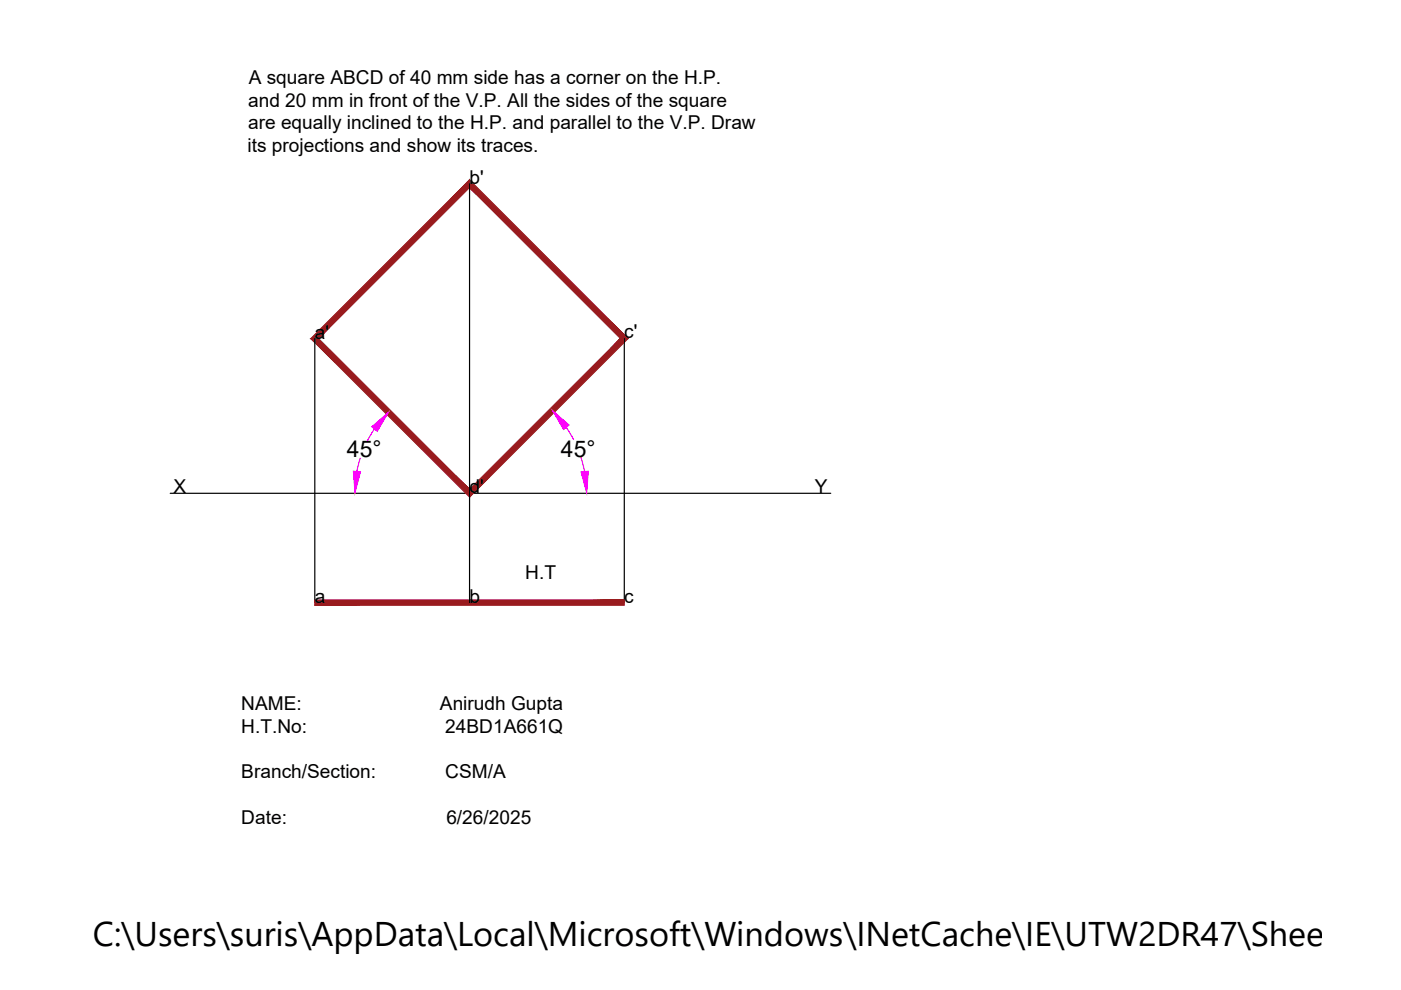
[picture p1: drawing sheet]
<svg xmlns="http://www.w3.org/2000/svg" width="297mm" height="210mm" viewBox="0 0 297 210" stroke-linecap="round" stroke-linejoin="round" font-family="sans-serif">
<!-- layer: 0 -->
<path d="M99.6 39v88.8M66.7 71.8v56M132.4 71.8v56M36.1 104.6h140" fill="none" stroke="#000" stroke-width=".25"/>
<g fill="#991b1e" stroke="#991b1e" stroke-width=".21">
<path d="M99.6 103.7v1.7l31.9-33.6zM131.5 71.8h1.7l-33.6 33.6zM99.6 39.8l31.9 32h1.7zM99.6 38.1l33.6 33.7-33.6-32zM99.6 38.1l-32.1 33.7 32.1-32zM99.6 38.1l-32.1 33.7h-1.6zM65.9 71.8l33.7 31.9-32.1-31.9zM65.9 71.8l33.7 31.9v1.7z"/>
<path d="M66.7 127.2v1.1l65.7-1.1zM66.7 128.3l65.7-1.1v1.1z"/>
</g>
<path d="M76.4 97.1l-.7 2.8M79.4 91l-1.5 2.4M120 90.6l1.6 2.6M123.2 96.9l.7 3.1" fill="none" stroke="#f0f" stroke-width=".25"/>
<g fill="#f0f" stroke="#f0f" stroke-width=".21">
<path d="M123.2 100l1.5-.1-.3 4.7z"/>
<path d="M117.1 87l3.6 3.1-1.2 1z"/>
<path d="M78.8 90.5l3.6-3.1-2.4 4.1z"/>
<path d="M74.9 99.9l1.5 .1-1.1 4.6z"/>
</g>
<text font-size="7.3" x="19.7" y="200.6">C:\Users\suris\AppData\Local\Microsoft\Windows\INetCache\IE\UTW2DR47\Sheet-6A[1</text>
<g font-size="4.9">
<text x="73.6" y="97">45°</text>
<text x="118.9" y="96.8">45°</text>
</g>
<g font-size="4.1">
<text x="52.7" y="17.7">A square ABCD of 40 mm side has a corner on the H.P.</text>
<text x="52.6" y="22.6">and 20 mm in front of the V.P. All the sides of the square</text>
<text x="52.6" y="27.4">are equally inclined to the H.P. and parallel to the V.P. Draw</text>
<text x="52.5" y="32.2">its projections and show its traces.</text>
<text x="99.6" y="38.9">b'</text>
<text x="66.7" y="71.8">a'</text>
<text x="132.4" y="71.7">c'</text>
<text x="36.8" y="104.5">X</text>
<text x="99.6" y="104.5">d'</text>
<text x="172.7" y="104.5">Y</text>
<text x="111.4" y="122.8">H.T</text>
<text x="66.7" y="127.7">a</text>
<text x="99.6" y="127.7">b</text>
<text x="132.4" y="127.7">c</text>
<text x="51.2" y="150.4">NAME:</text>
<text x="51.2" y="155.3">H.T.No:</text>
<text x="93.3" y="150.4">Anirudh Gupta</text>
<text x="94.4" y="155.3">24BD1A661Q</text>
<text x="51.2" y="165">Branch/Section:</text>
<text x="94.4" y="165">CSM/A</text>
<text x="51.2" y="174.8">Date:</text>
<text x="94.6" y="174.8">6/26/2025</text>
</g>
</svg>
